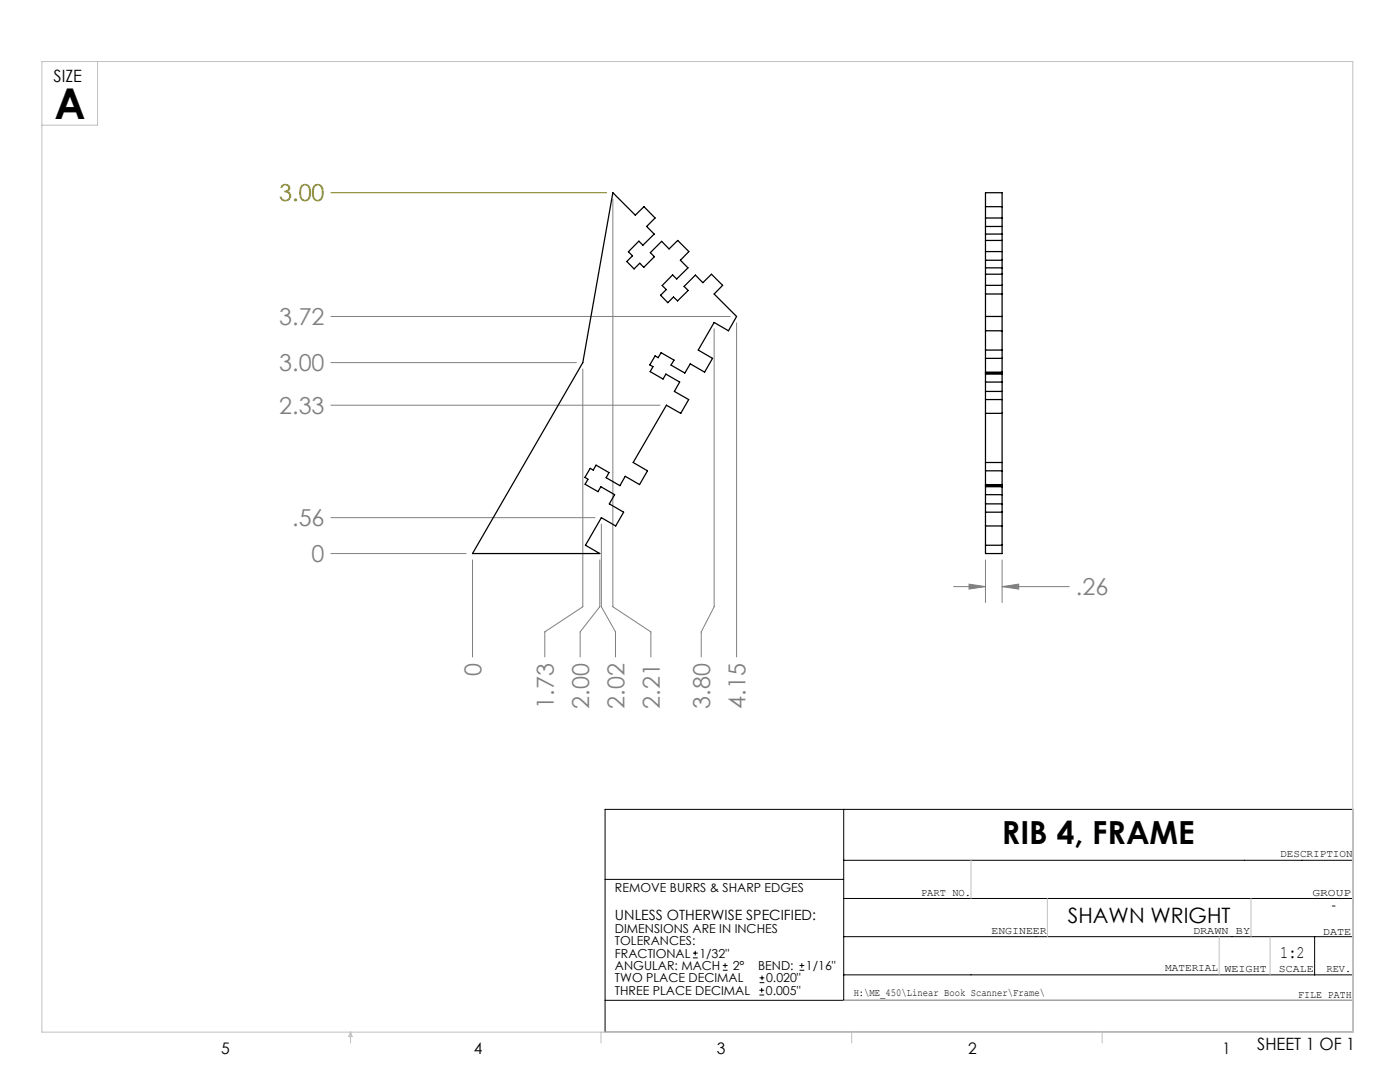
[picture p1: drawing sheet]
<svg xmlns="http://www.w3.org/2000/svg" width="279mm" height="216mm" viewBox="0 0 279 216" stroke-linecap="round" stroke-linejoin="round" font-family="sans-serif">
<g fill="none" stroke="#000" stroke-width=".2">
<path d="M120.8 161.5h149.2v44.5h-149.2zM120.8 175.5h47.6M168.4 179.3h101.6M168.4 161.5v38.1M168.4 171.7h101.6M120.8 199.6h149.2M138.3 191.1h.9M138.3 190.2h.9M138.7 189.7v.9M144.3 193.6h.9M144.3 192.7h.9M144.7 192.2v.9"/>
<path d="M151.6 198.5h.9M151.6 197.6h.9M151.6 196.1h.9M151.6 195.1h.9M152 197.1v.9M152.1 194.7v.9M159.6 193.6h.9M159.6 192.7h.9M160 192.2v.9M168.4 186.9h101.6M168.4 194.5h101.6M262.4 186.9v7.6"/>
</g>
<g fill="none" stroke="#808080" stroke-width=".2">
<path d="M122.3 39.7v81.4l7.6 5v5M66 63.1h79.7M66 72.4h49M116.3 73.6v47.5l-7.6 5v5M142.5 65.6v55.5l-2.6 5v5M147 64.4v66.7M66 80.9h65.7M66 110.5h27M66 103.3h52.7M94.3 111.7v19.4M119.7 111.7v9.4l-3.9 5v5M120 104.6v16.5l2.8 5v5"/>
<path d="M190.3 117.1h6.4M193.4 116.6l3.3 .5-3.3 .4zM196.7 111.7v8.5M200 117.1l3.3-.5v.9zM200 111.7v8.5M200 117.1h13.4"/>
</g>
<path d="M66 38.5h55" fill="none" stroke="#808000" stroke-width=".2"/>
<g fill="none" stroke="#c0c0c0" stroke-width=".2">
<path d="M8.4 12.3h261.6v193.7h-261.6zM19.5 12.3v12.7h-11.1M193.8 171.7v7.6M209 179.3v7.6M249.7 179.3v7.6M168.4 199.6h101.6M243.3 186.9v7.6M253.5 186.9v7.6M70 206v2.1M70 206l.3 .8h-.7zM119.9 206v2.1M170 206v2.1"/>
<path d="M220 206v2.1"/>
</g>
<path d="M193.4 116.6l3.3 .5-3.3 .4zM200 117.1l3.3-.5v.9z" fill="#808080"/>
<g fill="none" stroke="#000" stroke-width=".25">
<path d="M122.3 38.5l4.5 4.4 1.7-1.7 2.2 2.3-1.7 1.7 1.6 1.5-2.3 2.2-.8-.8-2.1 2.1 .8 .8-1.1 1.2 1.4 1.5 1.2-1.2 .8 .8 2.1-2.1-.8-.8 2.2-2.2 1.5 1.5 1.8-1.7 2.2 2.2-1.7 1.7 1.5 1.5-2.3 2.3-.8-.8-2 2.1 .8 .8-1.2 1.1 1.5 1.5 1.1-1.1 .8 .7 2.1-2-.8-.8 2.3-2.3 1.5 1.5 1.7-1.7 2.2 2.2-1.7 1.8 4.5 4.4-1.6 2.9-2.9-1.7-3.2 5.6 2.9 1.6-1.6 2.8-2.8-1.7-1.1 1.8-2.8-1.6 .6-.9-2.6-1.5-.6 1-.6-.4-1 1.8 .6 .4-.5 1 2.5 1.4 .6-1 2.7 1.6-1 1.9 2.8 1.6-1.5 2.8-2.9-1.6-6.6 11.4 2.8 1.6-1.6 2.8-2.8-1.7-1.1 1.9-2.7-1.6 .5-1-2.5-1.5-.6 1-.6-.3-1.1 1.8 .6 .3-.5 1 2.5 1.5 .6-1 2.8 1.6-1.1 1.8 2.9 1.7-1.6 2.8-2.9-1.7-3.2 5.5 2.9 1.7h-25.4l22-38.1zM196.7 38.5h3.3v72h-3.3zM196.7 58.7h3.3M196.7 54.7h3.3M196.7 56.9h3.3M196.7 50.2h3.3M196.7 51.9h3.3M196.7 48h3.3M196.7 53.4h3.3M196.7 41.2h3.3M196.7 43.5h3.3M196.7 45.2h3.3"/>
<path d="M196.7 46.7h3.3M196.7 63.1h3.3M196.7 66h3.3M196.7 69.8h3.3M196.7 71.5h3.3M196.7 74.3h3.3M196.7 74.4h3.3M196.7 78.1h3.3M196.7 79.7h3.3M196.7 76.2h3.3M196.7 74.6h3.3M196.7 82.5h3.3"/>
<path d="M196.7 92.3h3.3M196.7 93.9h3.3M196.7 96.7h3.3M196.7 96.9h3.3M196.7 97.1h3.3M196.7 98.7h3.3M196.7 102.2h3.3M196.7 105h3.3M196.7 100.5h3.3M196.7 108.8h3.3"/>
</g>
<text font-size="8.5" x="10.9" y="23.8">A</text>
<text font-size="6.3" x="200" y="168.4">RIB 4, FRAME</text>
<text font-size="4.7" fill="#808000" x="55.7" y="40.2">3.00</text>
<g font-size="4.7" fill="#808080">
<text x="55.7" y="64.9">3.72</text>
<text x="55.7" y="74.1">3.00</text>
<text x="55.7" y="82.6">2.33</text>
<text x="58.3" y="105">.56</text>
<text x="62.2" y="112.2">0</text>
<text x="214.7" y="118.8">.26</text>
<text x="96.1" y="134.9" transform="rotate(-90 96.1 134.9)">0</text>
<text x="110.5" y="141.4" transform="rotate(-90 110.5 141.4)">1.73</text>
<text x="117.6" y="141.4" transform="rotate(-90 117.6 141.4)">2.00</text>
<text x="124.6" y="141.4" transform="rotate(-90 124.6 141.4)">2.02</text>
<text x="131.7" y="141.4" transform="rotate(-90 131.7 141.4)">2.21</text>
<text x="141.7" y="141.4" transform="rotate(-90 141.7 141.4)">3.80</text>
<text x="148.8" y="141.4" transform="rotate(-90 148.8 141.4)">4.15</text>
</g>
<text font-size="4.2" x="213.1" y="184.3">SHAWN WRIGHT</text>
<text font-size="3.5" x="255.5" y="191.2">1:2</text>
<g font-size="3.4">
<text x="10.7" y="16.4">SIZE</text>
<text x="250.9" y="209.5">SHEET 1 OF 1</text>
</g>
<g font-size="3.2">
<text x="44.2" y="210.4">5</text>
<text x="94.6" y="210.3">4</text>
<text x="143.1" y="210.4">3</text>
<text x="193.2" y="210.3">2</text>
<text x="244" y="210.3">1</text>
</g>
<g font-size="2.8">
<text x="122.7" y="183.6">UNLESS OTHERWISE SPECIFIED:</text>
<text x="265.7" y="181.6">-</text>
</g>
<g font-size="2.5">
<text x="122.7" y="178">REMOVE BURRS &amp; SHARP EDGES</text>
<text x="122.7" y="186.2">DIMENSIONS ARE IN INCHES</text>
<text x="122.7" y="188.6">TOLERANCES:</text>
<text x="122.7" y="191.1">FRACTIONAL</text>
<text x="139.6" y="191.1">1/32&quot;</text>
<text x="122.7" y="193.6">ANGULAR: MACH</text>
<text x="122.7" y="196">TWO PLACE DECIMAL</text>
<text x="146.2" y="193.6">2°</text>
<text x="151.3" y="193.6">BEND:</text>
<text x="152.9" y="196">0.020&quot;</text>
<text x="160.8" y="193.6">1/16&quot;</text>
<text x="122.7" y="198.5">THREE PLACE DECIMAL</text>
<text x="152.8" y="198.5">0.005&quot;</text>
</g>
<g font-size="2.1">
<text x="255.5" y="171">DESCRIPTION</text>
<text x="183.8" y="178.8">PART NO.</text>
<text x="261.9" y="178.8">GROUP</text>
<text x="197.9" y="186.4">ENGINEER</text>
<text x="238.1" y="186.4">DRAWN BY</text>
<text x="264" y="186.5">DATE</text>
<text x="232.5" y="193.8">MATERIAL</text>
<text x="244.4" y="193.9">WEIGHT</text>
<text x="255.2" y="194">SCALE</text>
<text x="264.7" y="193.9">REV.</text>
<text x="170.4" y="198.7">H:\ME_450\Linear Book Scanner\Frame\</text>
<text x="259.1" y="199.1">FILE PATH</text>
</g>
</svg>
